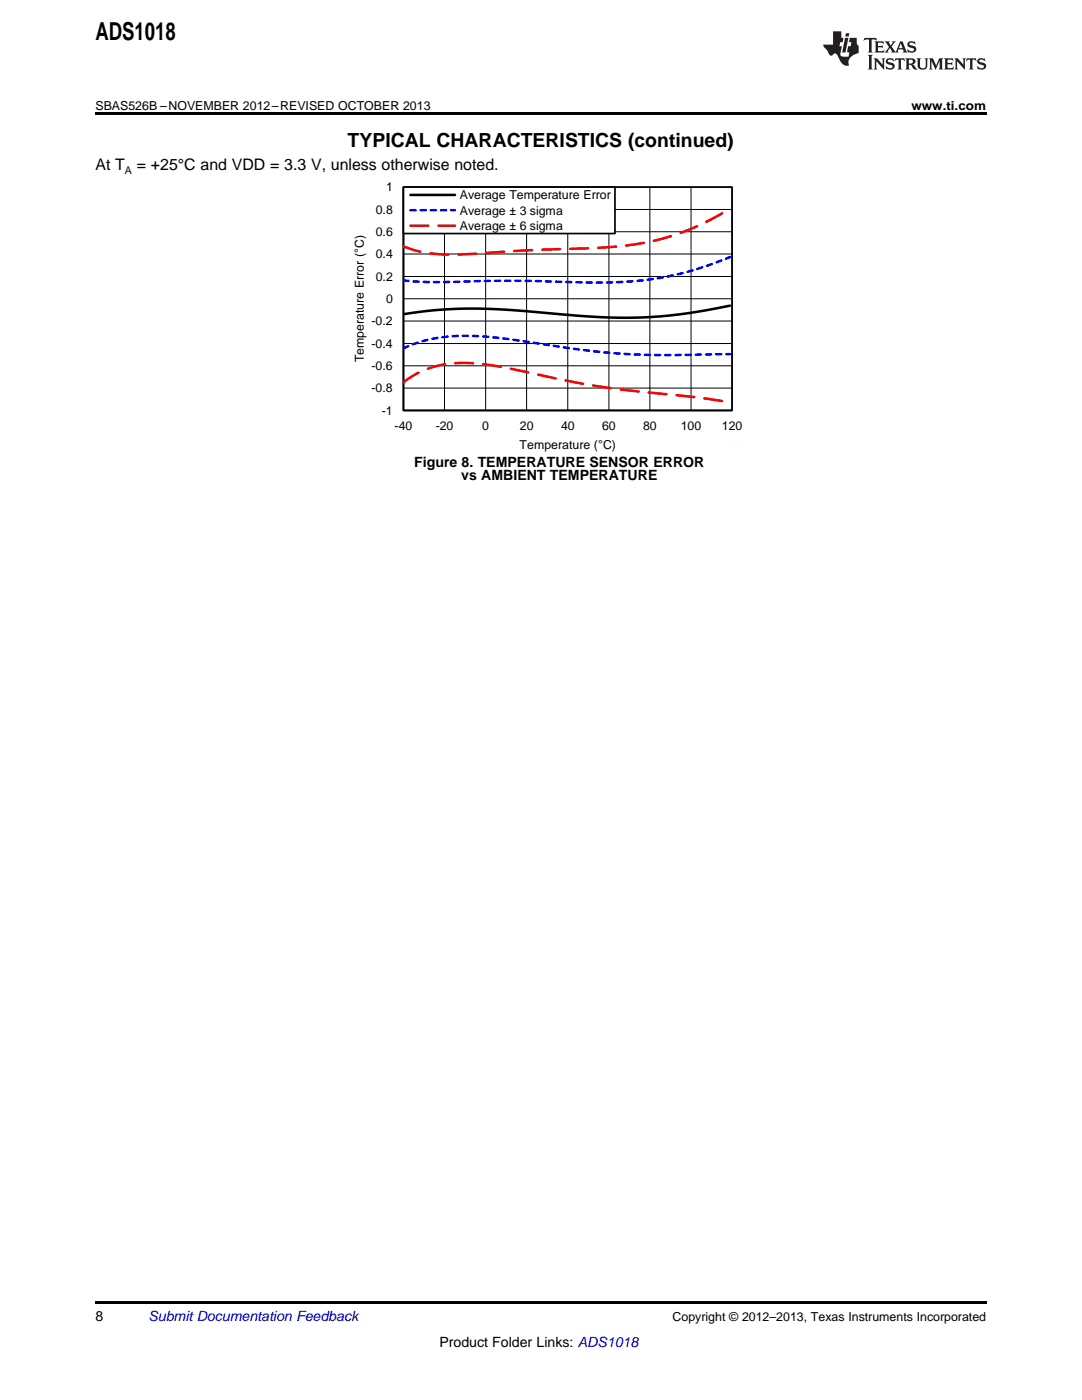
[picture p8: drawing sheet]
<svg xmlns="http://www.w3.org/2000/svg" width="216mm" height="279mm" viewBox="0 0 216 279" stroke-linecap="round" stroke-linejoin="round" font-family="sans-serif">
<path d="M19 259.7h177.8v.5h-177.8z" fill="#000"/>
<path d="M111.5 97.6h.3v.8h-.3z" fill="#fff"/>
<g fill="none" stroke="#000" stroke-width=".2">
<path d="M80.5 37.4h65.6v44.5M88.7 37.4v44.5M96.9 37.4v44.5M105.1 37.4v44.5M113.3 37.4v44.5M121.5 37.4v44.5M129.7 37.4v44.5M137.9 37.4v44.5M80.5 59.6h65.6M80.5 55.2h65.6M80.5 50.7h65.6M80.5 46.2h65.6"/>
<path d="M80.5 41.8h65.6M80.5 77.4h65.6M80.5 73h65.6M80.5 68.6h65.6M80.5 64.1h65.6"/>
</g>
<path d="M80.5 37.3h65.6v44.6h-65.6zM80.5 37.3v44.6h65.6" fill="none" stroke="#000" stroke-width=".34"/>
<path d="M145.7 61l-9.5 1.7-4.3 .4-4.7 .3-8.5-.2-16.3-1.3-6.9-.3-7.6 .2-7.4 .9" fill="none" stroke="#000" stroke-width=".51"/>
<path d="M80.5 56l5.7 .3 14.5-.3 17.5 .4 7.6-.2 5-.6 4.9-1 4.6-1.3 5.4-2M80.5 69.5l3-1.2 3-.7 3.6-.5 3.8-.1 6.5 .5 14.5 2.2 8.5 .9 8.7 .3 13.6-.2" fill="none" stroke="#00f" stroke-width=".51" stroke-dasharray="1 1"/>
<path d="M80.5 49.2l2.2 .7 2.2 .5 2.4 .3 3 .1 15.6-.9 12.8-.4 5.8-.4 5.7-1 5.2-1.5 5.2-2.2 5.1-2.7M80.5 76.3a20.5 20.5 0 0 1 15.6-3.7l5.2 .9 12 2.5 5.7 1 6.6 .9 13.9 1.5 6.2 .9" fill="none" stroke="#f00" stroke-width=".51" stroke-dasharray="3.6 2"/>
<path d="M80.5 37.3h42.3v9.4h-42.3z" fill-rule="evenodd" fill="#fff"/>
<path d="M80.5 37.3h42.2v9.3h-42.2z" fill="none" stroke="#000" stroke-width=".34"/>
<path d="M81.9 38.9h8.9" fill="none" stroke="#000" stroke-width=".51"/>
<path d="M81.9 42h8.9" fill="none" stroke="#00f" stroke-width=".51" stroke-dasharray="1 1"/>
<path d="M81.9 45h8.9" fill="none" stroke="#f00" stroke-width=".51" stroke-dasharray="3.6 2"/>
<path d="M66.5 36.2h82.6v54.1h-82.6z" fill="none" stroke="#fefefe" stroke-width=".2" stroke-dasharray=".4 .1" stroke-linecap="butt"/>
<path d="M19 22.5h177.8v.5h-177.8z" fill="#000"/>
<g fill="#231f20">
<path d="M172.5 7.6l-.1 .5 .4-.2h.6v.1v2.1l-.2 .4h.9l-.2-.4v-2.1l.1-.1h.5l.5 .2-.2-.5zM174.5 8.3l.2 .3v1.5l-.2 .4h1.8l.2-.6a1.04 1.04 0 0 1-1.3 .2v-.7h.6l.3 .2v-.6l-.3 .2h-.6v-.6l.8-.1 .4 .3-.2-.5zM176.5 8.3l.9 1.1-.9 1.1h.8l-.2-.2 .4-.7 .5 .7-.2 .2h1.5l-.2-.2 .2-.4h.9l.1 .4-.2 .2h1l-.3-.3-.7-1.9h-.5l-.9 2-.8-1 .9-1h-.8l.1 .3-.4 .5-.3-.6 .1-.2zM179.7 8.6l.4 1h-.7zM181.3 8.4a.63 .63 0 0 0-.2 .7 .63 .63 0 0 0 .6 .4l.6 .2 .1 .2a.75 .75 0 0 1-.7 .4 .75 .75 0 0 1-.6-.5l.1 .7 .1-.1a1.11 1.11 0 0 0 1.5-.6 1.13 1.13 0 0 0-1.2-.8l-.1-.4a1.04 1.04 0 0 1 1.2 .2l-.2-.5-.2 .1-.4-.2zM173.2 10.9l.2 .4v2.2l-.2 .4h1l-.3-.4v-2.2l.3-.4zM174.3 11.6l.3 .4v1.5l-.3 .4h.8l-.2-.4v-1.3l1.5 1.7v-1.9l.2-.4h-.7l.2 .4v.9l-1.1-1.3zM177 11.8a.62 .62 0 0 0-.2 .7 .62 .62 0 0 0 .6 .4l.6 .1 .1 .3a.76 .76 0 0 1-.7 .3 .76 .76 0 0 1-.7-.4l.2 .7 .1-.1a1.11 1.11 0 0 0 1.5-.6 1.13 1.13 0 0 0-1.2-.8l-.1-.4a1.04 1.04 0 0 1 1.2 .2l-.2-.6-.2 .1-.5-.1zM178.7 11.6l-.2 .6a.61 .61 0 0 1 .8-.3v1.6l-.2 .4h.9l-.2-.4v-1.6a.63 .63 0 0 1 .7 .3l-.1-.6zM180.6 11.6l.3 .4v1.5l-.3 .4h1l-.2-.2-.1-.8 .6 .2a.76 .76 0 0 0 1.2 .7l-1-1a.58 .58 0 0 0 .6-.5 .58 .58 0 0 0-.5-.6zM181.4 11.9h.1a.45 .45 0 0 1 .5 .1 .45 .45 0 0 1 .1 .5l-.8 .2zM182.9 11.6l.2 .2a2.17 2.17 0 0 0 .3 1.9 .99 .99 0 0 0 1.6-.6v-1.1l.2-.4h-.7l.2 .2a1.92 1.92 0 0 1-.2 1.8 .6 .6 0 0 1-.9-.5v-1.1l.2-.4zM185.4 11.6l.2 .4v1.5l-.2 .4h.7l-.2-.4v-1.4l.8 1.8 .8-1.8v1.4l-.2 .4h.9l-.2-.4v-1.5l.2-.4h-.8l-.6 1.5-.6-1.5zM188.4 11.6l.2 .4v1.5l-.2 .4h1.8l.1-.6a1.04 1.04 0 0 1-1.2 .1v-.6h.5l.4 .2v-.6l-.4 .2h-.5v-.7h.8l.3 .3-.1-.6zM190.5 11.6l.2 .4v1.5l-.2 .4h.7l-.2-.4v-1.3l1.5 1.7v-1.9l.2-.4h-.7l.2 .4v.9l-1.1-1.3zM192.9 11.6l-.1 .6a.61 .61 0 0 1 .7-.3l.1 1.6-.3 .4h1l-.3-.4 .1-1.6a.63 .63 0 0 1 .7 .3l-.1-.6zM195.2 11.8a.62 .62 0 0 0-.2 .7 .62 .62 0 0 0 .6 .4l.6 .1 .1 .3a.76 .76 0 0 1-.7 .3 .76 .76 0 0 1-.6-.4l.1 .7 .1-.1a1.11 1.11 0 0 0 1.6-.6 1.13 1.13 0 0 0-1.3-.8l-.1-.4a1.04 1.04 0 0 1 1.2 .2l-.1-.6-.2 .1-.5-.1z"/>
<path d="M166.2 6.3v2.6h-1.9v.4l.8 .9a.91 .91 0 0 0 1 .8 .56 .56 0 0 1 .5-.3 .56 .56 0 0 1 .5 .3l.4 .8a1.53 1.53 0 0 0 1.9 1.2 1.54 1.54 0 0 1 1-2.1l.9-.3v-1.4a1.52 1.52 0 0 1-.4-1.6h-1.3l-.2 .8h.5l-.2 .8h-.5l-.1 1v.2l.4 .1-.2 .8a1.93 1.93 0 0 1-1.6-.3l.3-1.8h-.5l.2-.8h.4l.2-.8h-.4v-1.3zM168.6 7.6l-.6 2.9h.7l.6-2.9zM168.8 6.6l-.1 .7h.6l.2-.7z"/>
</g>
<text font-size="4.9" x="19" y="7.9">ADS1018</text>
<text font-size="3.9" x="69.4" y="29.3">TYPICAL CHARACTERISTICS (continued)</text>
<g font-size="3.2">
<text x="19" y="34">At T</text>
<text x="27.3" y="34">= +25°C and VDD = 3.3 V, unless otherwise noted.</text>
</g>
<g font-size="2.8">
<text x="82.7" y="93.2">Figure 8. TEMPERATURE SENSOR ERROR</text>
<text x="92" y="95.9">vs AMBIENT TEMPERATURE</text>
<text x="19" y="263.6">8</text>
<text x="87.7" y="268.9">Product Folder Links: ADS1018</text>
</g>
<text font-size="2.8" fill="#0000c8" x="29.6" y="263.6">Submit Documentation Feedback</text>
<g font-size="2.5">
<text x="19" y="21.9">SBAS526B –NOVEMBER 2012–REVISED OCTOBER 2013</text>
<text x="181.9" y="21.9">www.ti.com</text>
<text x="77" y="38.2">1</text>
<text x="91.8" y="39.8">Average Temperature Error</text>
<text x="75" y="47.1">0.6</text>
<text x="75" y="42.6">0.8</text>
<text x="91.8" y="42.9">Average ± 3 sigma</text>
<text x="91.8" y="45.9">Average ± 6 sigma</text>
<text x="75" y="51.6">0.4</text>
<text x="75" y="56">0.2</text>
<text x="74.2" y="64.9">-0.2</text>
<text x="77" y="60.5">0</text>
<text x="74.2" y="69.4">-0.4</text>
<text x="72.6" y="72.3" transform="rotate(-90 72.6 72.3)">Temperature Error (°C)</text>
<text x="74.2" y="73.9">-0.6</text>
<text x="74.2" y="78.3">-0.8</text>
<text x="76.2" y="82.8">-1</text>
<text x="78.8" y="85.7">-40</text>
<text x="86.9" y="85.7">-20</text>
<text x="96.2" y="85.7">0</text>
<text x="103.7" y="89.6">Temperature (°C)</text>
<text x="103.8" y="85.7">20</text>
<text x="112" y="85.7">40</text>
<text x="120.1" y="85.7">60</text>
<text x="128.3" y="85.7">80</text>
<text x="135.9" y="85.7">100</text>
<text x="144.1" y="85.7">120</text>
<text x="134.2" y="263.6">Copyright © 2012–2013, Texas Instruments Incorporated</text>
</g>
<text font-size="2.1" x="24.9" y="34.6">A</text>
</svg>
